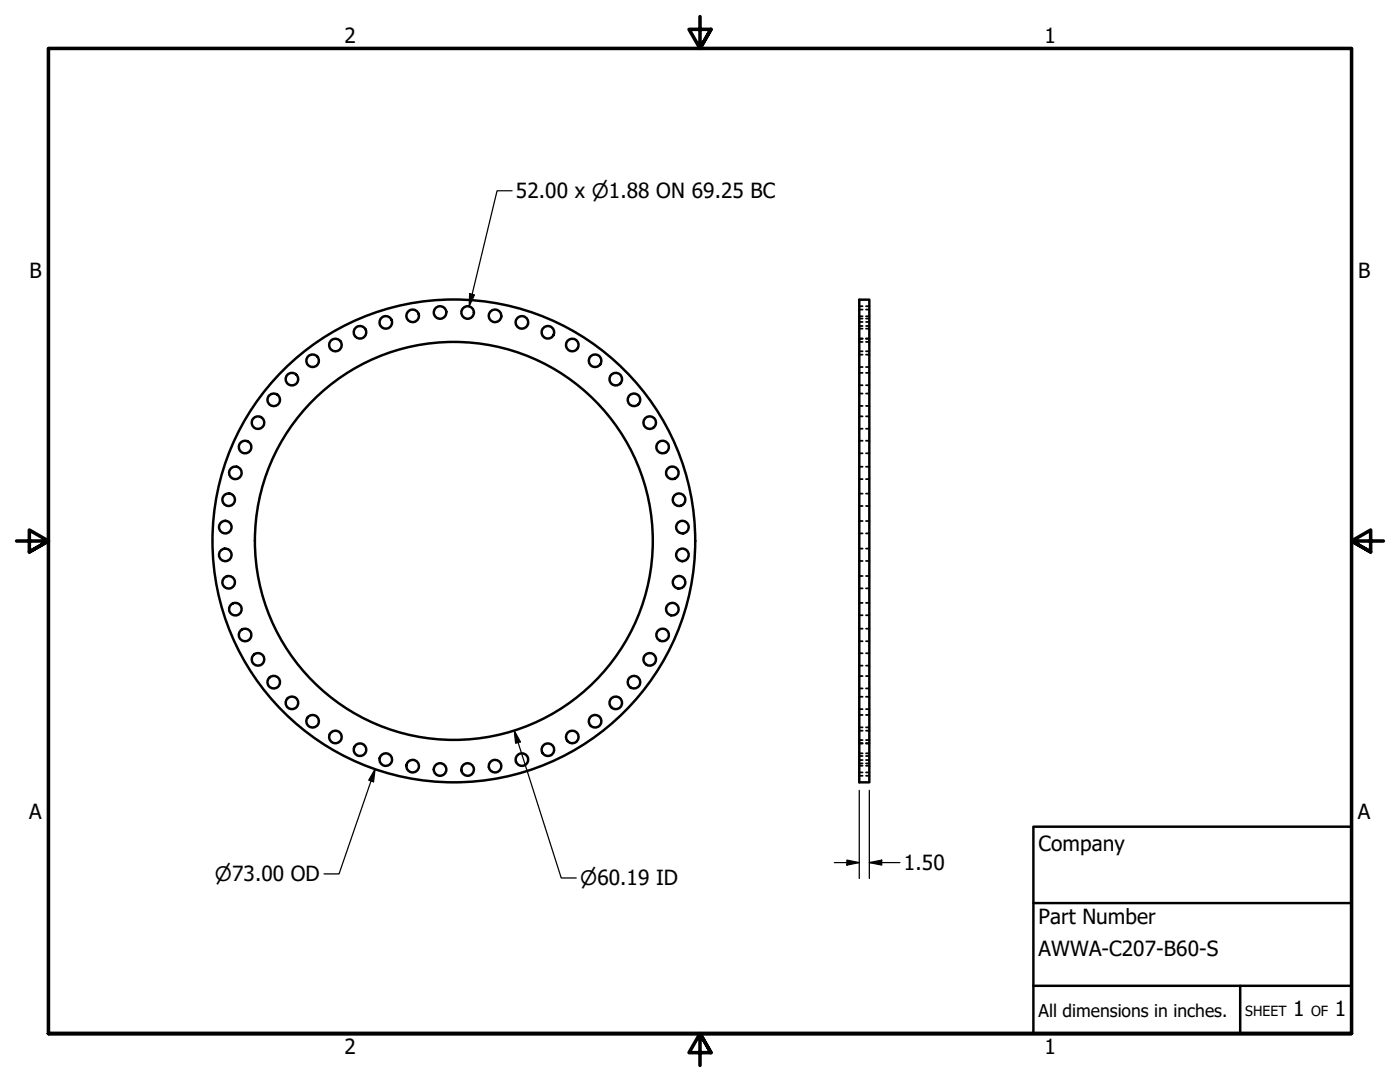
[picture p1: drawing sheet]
<svg xmlns="http://www.w3.org/2000/svg" width="279mm" height="216mm" viewBox="0 0 279 216" stroke-linecap="round" stroke-linejoin="round" font-family="sans-serif">
<!-- layer: Visible (ANSI) -->
<g fill="none" stroke="#000" stroke-width=".49">
<path d="M171.5 59.8h2v96.3h-2z"/>
<circle cx="54.6" cy="79.8" r="1.25"/>
<circle cx="58.3" cy="75.7" r="1.25"/>
<circle cx="62.4" cy="72" r="1.25"/>
<circle cx="66.9" cy="68.8" r="1.25"/>
<circle cx="71.8" cy="66.3" r="1.25"/>
<circle cx="77" cy="64.3" r="1.25"/>
<circle cx="82.4" cy="63" r="1.25"/>
<circle cx="87.8" cy="62.4" r="1.25"/>
<circle cx="93.3" cy="62.4" r="1.25"/>
<circle cx="98.8" cy="63" r="1.25"/>
<circle cx="104.2" cy="64.3" r="1.25"/>
<circle cx="109.3" cy="66.3" r="1.25"/>
<circle cx="114.2" cy="68.8" r="1.25"/>
<circle cx="118.8" cy="72" r="1.25"/>
<circle cx="122.9" cy="75.7" r="1.25"/>
<circle cx="126.5" cy="79.8" r="1.25"/>
<circle cx="45.6" cy="99.7" r="1.25"/>
<circle cx="47" cy="94.4" r="1.25"/>
<circle cx="48.9" cy="89.2" r="1.25"/>
<circle cx="51.5" cy="84.3" r="1.25"/>
<circle cx="129.7" cy="84.3" r="1.25"/>
<circle cx="132.2" cy="89.2" r="1.25"/>
<circle cx="134.2" cy="94.4" r="1.25"/>
<circle cx="135.5" cy="99.7" r="1.25"/>
<circle cx="45" cy="105.2" r="1.25"/>
<circle cx="45" cy="110.7" r="1.25"/>
<circle cx="45.6" cy="116.2" r="1.25"/>
<circle cx="90.6" cy="107.9" r="48.2"/>
<circle cx="90.6" cy="107.9" r="39.7"/>
<circle cx="135.5" cy="116.2" r="1.25"/>
<circle cx="136.2" cy="105.2" r="1.25"/>
<circle cx="136.2" cy="110.7" r="1.25"/>
<circle cx="47" cy="121.5" r="1.25"/>
<circle cx="48.9" cy="126.7" r="1.25"/>
<circle cx="51.5" cy="131.6" r="1.25"/>
<circle cx="54.6" cy="136.1" r="1.25"/>
<circle cx="126.5" cy="136.1" r="1.25"/>
<circle cx="129.7" cy="131.6" r="1.25"/>
<circle cx="132.2" cy="126.7" r="1.25"/>
<circle cx="134.2" cy="121.5" r="1.25"/>
<circle cx="58.3" cy="140.2" r="1.25"/>
<circle cx="62.4" cy="143.9" r="1.25"/>
<circle cx="66.9" cy="147.1" r="1.25"/>
<circle cx="71.8" cy="149.6" r="1.25"/>
<circle cx="77" cy="151.6" r="1.25"/>
<circle cx="82.4" cy="152.9" r="1.25"/>
<circle cx="87.8" cy="153.5" r="1.25"/>
<circle cx="93.3" cy="153.5" r="1.25"/>
<circle cx="98.8" cy="152.9" r="1.25"/>
<circle cx="104.2" cy="151.6" r="1.25"/>
<circle cx="109.3" cy="149.6" r="1.25"/>
<circle cx="114.2" cy="147.1" r="1.25"/>
<circle cx="118.8" cy="143.9" r="1.25"/>
<circle cx="122.9" cy="140.2" r="1.25"/>
</g>
<!-- layer: Hidden (ANSI) -->
<g fill="none" stroke="#000" stroke-width=".35">
<path d="M171.5 68.2h.7M171.5 64.2h.7M171.5 61.8h.7M171.5 65.6h.7M171.5 63.1h.7M171.5 67.5h.7M171.5 65.1h.7M171.5 70.1h.7M171.5 67.6h.7M171.5 73.2h.7M171.5 70.8h.7M171.5 76.9h.7"/>
<path d="M171.5 74.4h.7M171.5 78.5h.7M171.5 63.6h.7M171.5 61.1h.7M172.8 68.2h.7M172.8 64.2h.7M172.8 61.8h.7M172.8 65.6h.7M172.8 63.1h.7M172.8 67.5h.7M172.8 65.1h.7M172.8 70.1h.7"/>
<path d="M172.8 67.6h.7M172.8 73.2h.7M172.8 70.8h.7M172.8 76.9h.7M172.8 74.4h.7M172.8 78.5h.7M172.8 63.6h.7M172.8 61.1h.7M171.5 81h.7M171.5 85.5h.7M171.5 83.1h.7M171.5 90.5h.7"/>
<path d="M171.5 87.9h.7M171.5 95.6h.7M171.5 93.1h.7M171.5 98.5h.7M172.8 81h.7M172.8 85.5h.7M172.8 83.1h.7M172.8 90.5h.7M172.8 87.9h.7M172.8 95.6h.7M172.8 93.1h.7M172.8 98.5h.7"/>
<path d="M171.5 101h.7M171.5 106.4h.7M171.5 104h.7M171.5 111.9h.7M171.5 109.5h.7M171.5 117.4h.7M171.5 114.9h.7M172.8 101h.7M172.8 106.4h.7M172.8 104h.7M172.8 111.9h.7M172.8 109.5h.7"/>
<path d="M172.8 117.4h.7M172.8 114.9h.7M171.5 122.8h.7M171.5 120.3h.7M171.5 128h.7M171.5 125.4h.7M171.5 132.8h.7M171.5 130.4h.7M171.5 137.4h.7M171.5 134.9h.7M171.5 139h.7M172.8 122.8h.7"/>
<path d="M172.8 120.3h.7M172.8 128h.7M172.8 125.4h.7M172.8 132.8h.7M172.8 130.4h.7M172.8 137.4h.7M172.8 134.9h.7M172.8 139h.7M171.5 147.7h.7M171.5 141.5h.7M171.5 145.1h.7M171.5 142.7h.7"/>
<path d="M171.5 148.3h.7M171.5 145.8h.7M171.5 150.8h.7M171.5 148.4h.7M171.5 152.8h.7M171.5 150.3h.7M171.5 154.1h.7M171.5 151.7h.7M171.5 154.8h.7M171.5 152.3h.7M172.8 147.7h.7M172.8 141.5h.7"/>
<path d="M172.8 145.1h.7M172.8 142.7h.7M172.8 148.3h.7M172.8 145.8h.7M172.8 150.8h.7M172.8 148.4h.7M172.8 152.8h.7M172.8 150.3h.7M172.8 154.1h.7M172.8 151.7h.7M172.8 154.8h.7M172.8 152.3h.7"/>
</g>
<!-- layer: Border (ANSI) -->
<path d="M139.7 3.3v6.4l-2.2-3.8h4.4l-2.2 3.8 2.2-3.8M3.3 107.9h6.4l-3.8-2.1v4.3l3.8-2.2-3.8 2.2M276.1 107.9h-6.4l3.8-2.1v4.3l-3.8-2.2 3.8 2.2M9.7 206.2v-196.5h260v196.5h-260h260M141.9 210l-2.2-3.8 2.2 3.8h-4.4l2.2-3.8v6.4" fill="none" stroke="#000" stroke-width=".71"/>
<!-- layer: Title (ANSI) -->
<path d="M206.2 165h63.5v41.2h-63.5zM206.2 196.7h63.5M206.2 180.2h63.5M247.5 196.7v9.5" fill="none" stroke="#000" stroke-width=".49"/>
<!-- layer: Dimension (ANSI) -->
<path d="M102.2 38.1h-3l-5.6 23M93.7 58.6l1 .2-1.1 2.3zM74.9 153.5l-.4 2.5-.9-.3zM74.9 153.5l-7.2 20.9h-3M102.6 145.8l1.3 2.2-1 .3zM102.6 145.8l9.4 29.4h3M171.5 157.7v17.6M173.5 157.7v17.6M166.5 172.1h5M169 171.6l2.5 .5-2.5 .5zM173.5 172.1l2.5-.5v1zM173.5 172.1h6.1" fill="none" stroke="#000" stroke-width=".25"/>
<g fill="#000">
<path d="M93.7 58.6l1 .2-1.1 2.3z" fill-rule="evenodd"/>
<path d="M74.9 153.5l-.4 2.5-.9-.3z" fill-rule="evenodd"/>
<path d="M102.6 145.8l1.3 2.2-1 .3z" fill-rule="evenodd"/>
<path d="M169 171.6l2.5 .5-2.5 .5z" fill-rule="evenodd"/>
<path d="M173.5 172.1l2.5-.5v1z" fill-rule="evenodd"/>
</g>
<g font-size="4.2">
<text x="68.7" y="8.6">2</text>
<text x="208.4" y="8.6">1</text>
<text x="103" y="39.5">52.00 x ⌀1.88 ON 69.25 BC</text>
<text x="5.9" y="55.5">B</text>
<text x="271" y="55.5">B</text>
<text x="5.8" y="163.4">A</text>
<text x="271" y="163.4">A</text>
<text x="180.4" y="173.6">1.50</text>
<text x="207.3" y="169.8">Company</text>
<text x="207.3" y="184.4">Part Number</text>
<text x="207.3" y="190.7">AWWA-C207-B60-S</text>
<text x="258.1" y="202.8">1</text>
<text x="266.4" y="202.8">1</text>
<text x="68.7" y="210.3">2</text>
<text x="208.4" y="210.3">1</text>
</g>
<g font-size="4">
<text x="42.9" y="175.9">⌀73.00 OD</text>
<text x="115.8" y="176.7">⌀60.19 ID</text>
</g>
<text font-size="3.5" x="207.3" y="202.9">All dimensions in inches.</text>
<g font-size="2.8">
<text x="248.5" y="202.8">SHEET</text>
<text x="261.7" y="202.8">OF</text>
</g>
</svg>
